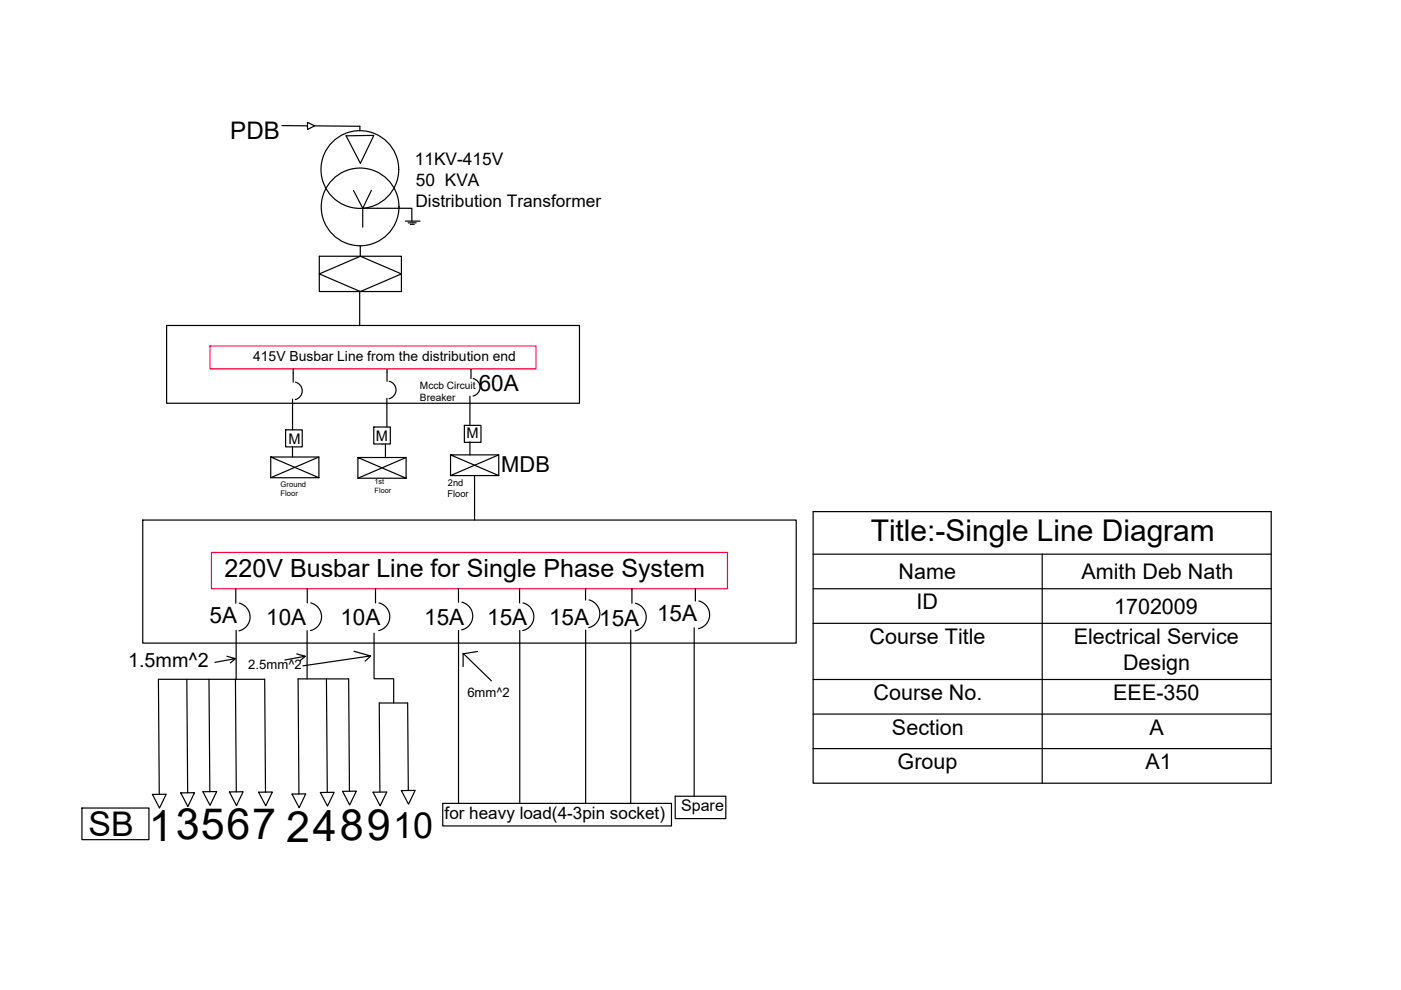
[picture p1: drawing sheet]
<svg xmlns="http://www.w3.org/2000/svg" width="297mm" height="210mm" viewBox="0 0 297 210" stroke-linecap="round" stroke-linejoin="round" font-family="sans-serif">
<!-- layer: 0 -->
<g fill="none" stroke="#000" stroke-width=".25">
<path d="M59.8 26.6l5.4 .1M65.2 25.9l1.5 .8-1.5 .7zM66.7 26.7l9.6 .1v.9M73.4 28.8l5.9-.1-2.9 5.9zM76.4 52.1v2.2M78.7 40.4l-1.8 3.8-1.9-3.8M86 46.9h3.1M87 47.6h.8M87.3 46.9v-2.7h-10.4v4M88.2 47.2l-1.6 .1M35.3 69h87.6v16.5h-87.6zM62.2 78.2v2.8"/>
<path d="M76.3 61.8v7.2M82.1 78.2v2.6M99.9 78.2v2.1M60.6 91.1h3.5v3.6h-3.5zM62 94.7v2.2M62 84.6v6.5M62.6 81a1.9 1.9 0 0 1 1.5 1.9 1.9 1.9 0 0 1-1.5 1.8M79.2 90.5h3.6v3.6h-3.6zM81 94.1v.1M81.7 94.1v2.9M82 84.4v6.1M82.5 80.8a1.9 1.9 0 0 1 1.5 1.9 1.9 1.9 0 0 1-1.5 1.8"/>
<path d="M98.5 90.2h3.5v3.6h-3.5zM99.6 84v6.2M99.6 93.7v2.7M100.3 80.3a1.9 1.9 0 0 1 1.5 1.8 1.9 1.9 0 0 1-1.5 1.9M30.3 110.3h138.5v26.1h-138.5zM100.6 100.8v9.5M172.4 108.5h97.1v57.6h-97.1zM172.4 117.5h97.1M221 117.5v48.6M48.1 139.1l1.8 .5-4.3 .8M49.9 139.7l-1.1 .9M50 124.8v3.1"/>
<path d="M50.1 133.7v10.3M50.7 127.9a3 3 0 0 1 2.3 2.9 3 3 0 0 1-2.3 2.9M62.9 138.6l1.8 .5-4.3 .8M64.7 139.2l-1 .9M65.1 133.7v10.2M65.1 124.8v3M65.9 127.8a3 3 0 0 1 2.3 3 3 3 0 0 1-2.4 2.9M75.1 138.1l3.5 1-14.4 2.1M78.6 139.1l-1.2 1.1M79.3 134.2v9.7h4.2v5.2M79.6 124.8v3M80.4 127.8a3 3 0 0 1 2.2 3 3 3 0 0 1-2.3 2.9"/>
<path d="M97.2 124.8v2.9M97.2 133.7v36.6M97.9 127.7a3 3 0 0 1 2.3 2.9 3 3 0 0 1-2.3 2.9M101.3 138.1l-3.1 .5M110.2 124.8v3M110.2 133.7v36.6M110.9 127.8a3 3 0 0 1 2.3 3 3 3 0 0 1-2.4 2.9M124.1 124.8v2.4M124.2 133.6v36.7M124.9 127.2a3 3 0 0 1 2.3 3 3 3 0 0 1-2.4 2.9M133.7 133.6v36.7M134 124.8v3.1"/>
<path d="M134.7 127.9a3 3 0 0 1 2.3 3 3 3 0 0 1-2.3 2.9M147.2 133.1v35.7M147.4 124.8v2.6M148.2 127.4a3 3 0 0 1 2.3 3 3 3 0 0 1-2.4 2.9M172.4 124.8h97.1M172.4 132.2h97.1M39.6 144l.2 24.1M44.3 144l.2 23.8M49.9 144l.2 23.9M69.2 143.9l.2 24.1M98.2 141.3v-2.8l6 5.9M172.4 144.1h97.1"/>
<path d="M172.4 151.4h97.1M172.4 158.7h97.1M17.4 171.3h14.2v6.7h-14.2zM32.3 168.4h2.9l-1.4 2.9zM38.3 168.1h2.9l-1.4 2.9zM43 167.9l2.9-.1-1.4 3zM48.6 167.9h2.9l-1.4 2.9zM54.8 168l2.9-.1-1.4 3zM56.3 167.9l-.2-23.9h-22.5l.2 24.4M61.9 168.4l2.9-.1-1.4 3zM67.9 168h2.9l-1.4 2.9zM72.6 167.8l3-.1-1.5 3z"/>
<path d="M74.1 167.8l-.2-23.9h-10.7l.2 24.4M79.1 168l2.9-.1-1.4 3zM85.1 167.6h2.9l-1.4 2.9zM86.6 167.6l-.2-18.5h-6l.1 18.8M93.9 170.3h48.5v4.8h-48.5zM143.2 168.8h10.7v4.8h-10.7z"/>
<circle cx="76.3" cy="35.9" r="8.2"/>
<circle cx="76.3" cy="43.9" r="8.2"/>
</g>
<!-- layer: Fittings -->
<path d="M67.7 54.3h17.4v7.5h-17.4zM67.7 58.1l8.7-3.8 8.7 3.8-8.7 3.7zM57.4 96.9v4.4h10.2v-4.4h-10.2l10.2 4.4M67.6 96.9l-10.2 4.4M75.9 97v4.4h10.2v-4.4h-10.2l10.2 4.4M86.1 97l-10.2 4.4M95.5 96.4v4.4h10.2v-4.4h-10.2l10.2 4.4M105.7 96.4l-10.2 4.4" fill="none" stroke="#000" stroke-width=".25"/>
<!-- layer: Heavy Load -->
<path d="M44.5 73.3h69.2v4.9h-69.2zM44.8 117.1h109.4v7.7h-109.4z" fill="none" stroke="#ff003f" stroke-width=".25"/>
<g font-size="9.1">
<text x="31.5" y="178.3">13567</text>
<text x="60.7" y="178.5">2489</text>
</g>
<text font-size="7.6" x="83.3" y="177.6">10</text>
<text font-size="7.2" x="18.8" y="177.2">SB</text>
<text font-size="6.3" x="184.6" y="114.6">Title:-Single Line Diagram</text>
<text font-size="5.3" x="47.6" y="122.4">220V Busbar Line for Single Phase System</text>
<text font-size="5.1" x="48.8" y="29.4">PDB</text>
<g font-size="4.8">
<text x="101.5" y="83">60A</text>
<text x="139.3" y="131.7">15A</text>
<text x="44.4" y="132.1">5A</text>
<text x="56.4" y="132.5">10A</text>
<text x="72.2" y="132.4">10A</text>
<text x="90" y="132.5">15A</text>
<text x="103.3" y="132.5">15A</text>
<text x="116.4" y="132.5">15A 15A</text>
</g>
<text font-size="4.7" x="106.3" y="100.1">MDB</text>
<g font-size="4.6">
<text x="190.5" y="122.8">Name</text>
<text x="229.3" y="122.8">Amith Deb Nath</text>
<text x="194.3" y="129.2">ID</text>
<text x="236.2" y="130.1">1702009</text>
<text x="184.4" y="136.6">Course Title</text>
<text x="227.6" y="136.6">Electrical Service</text>
<text x="238.1" y="142">Design</text>
<text x="185.2" y="148.5">Course No.</text>
<text x="236" y="148.4">EEE-350</text>
<text x="189.1" y="155.8">Section</text>
<text x="243.7" y="155.8">A</text>
<text x="190.3" y="163.1">Group</text>
<text x="242.9" y="163.1">A1</text>
</g>
<text font-size="4.2" x="27.2" y="141.4">1.5mm^2</text>
<g font-size="3.7">
<text x="88" y="35">11KV-415V</text>
<text x="88.2" y="39.4">50 KVA</text>
<text x="88.1" y="43.9">Distribution Transformer</text>
</g>
<text font-size="3.6" x="94.3" y="173.7">for heavy load(4-3pin socket)</text>
<text font-size="3.4" x="144.4" y="172">Spare</text>
<g font-size="3.1">
<text x="61.1" y="94.1">M</text>
<text x="79.7" y="93.5">M</text>
<text x="98.9" y="93">M</text>
</g>
<text font-size="2.9" x="53.7" y="76.5">415V Busbar Line from the distribution end</text>
<g font-size="2.8">
<text x="52.6" y="141.9">2.5mm^2</text>
<text x="99.1" y="147.8">6mm^2</text>
</g>
<g font-size="2.1">
<text x="89" y="82.4">Mccb Circuit</text>
<text x="89" y="85">Breaker</text>
</g>
<g font-size="2">
<text x="94.9" y="105.4">Floor</text>
<text x="95" y="103.1">2nd</text>
</g>
<g font-size="1.6">
<text x="59.4" y="105.1">Floor</text>
<text x="59.5" y="103.2">Ground</text>
</g>
<g font-size="1.5">
<text x="79.4" y="102.7">1st</text>
<text x="79.4" y="104.5">Floor</text>
</g>
</svg>
